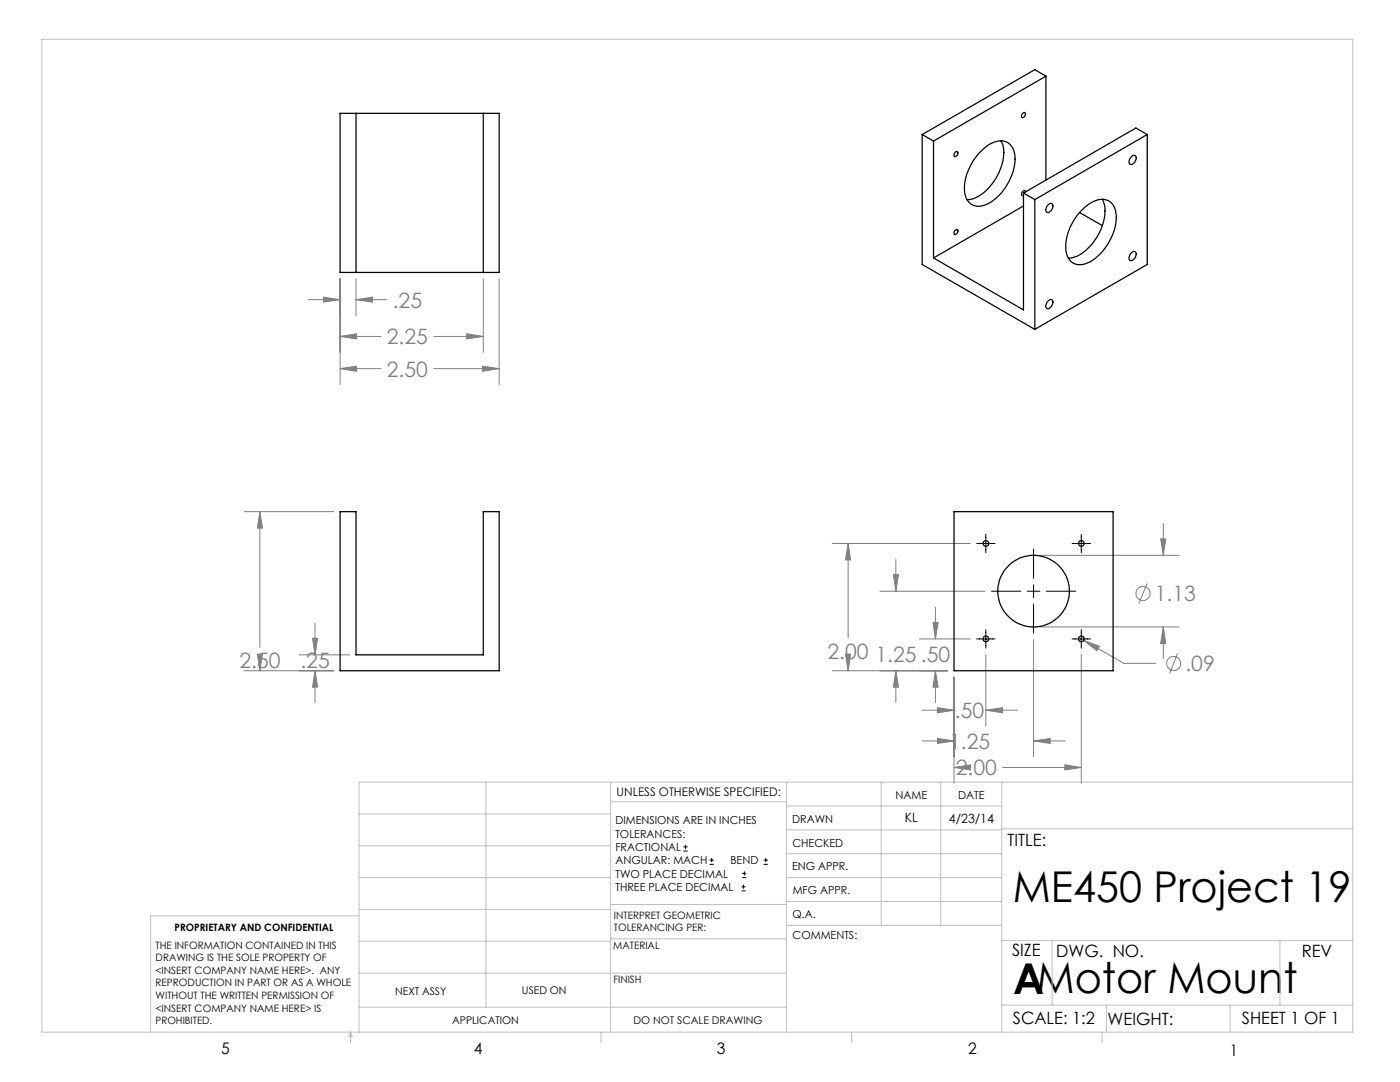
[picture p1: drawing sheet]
<svg xmlns="http://www.w3.org/2000/svg" width="279mm" height="216mm" viewBox="0 0 279 216" stroke-linecap="round" stroke-linejoin="round" font-family="sans-serif">
<g fill="none" stroke="#808080" stroke-width=".2">
<path d="M61.5 59.8h6.4M64.6 59.3l3.3 .5-3.3 .5zM67.9 55.6v21.1M71 59.8l3.3-.5v1zM71 55.6v7.4M71 59.8h6.2M96.4 55.6v14.7M99.6 55.6v21.1M67.9 67.1l3.3-.5v1zM67.9 73.6l3.3-.5v1zM67.9 67.1h8.1M67.9 73.6h8.1"/>
<path d="M86.6 67.1h9.8M86.6 73.6h13M93.1 66.6l3.3 .5-3.3 .5zM96.3 73.1l3.3 .5-3.3 .5zM48.7 102.1h17.9M51.9 102.1l.5 3.3h-1zM51.9 102.1v27.1M166.1 108.4h27.5M169.3 108.4l.5 3.3h-1.1zM169.3 108.4v18.9M175.6 118h21M178.3 114.7h1l-.5 3.3z"/>
<path d="M178.8 111.6v6.4M207.5 110.8h27.8M228.9 116.4l-1.6 4M231.6 107.5h1.1l-.5 3.3zM232.2 104.5v6.3M48.7 133.8h17.9M51.4 130.5h1l-.5 3.3zM51.9 133.8h.1M59.7 130.7h10.1M62.4 127.4h1l-.5 3.3zM62.9 133.8l.5 3.3h-1zM62.9 124.3v6.4"/>
<path d="M62.9 133.8v6.4M166.1 133.8h23M168.7 130.5h1.1l-.5 3.3zM169.3 132.3v1.5M178.8 133.8l.5 3.3h-1zM178.8 133.8v6.4M183.5 127.5h10.1M186.2 124.2h1l-.5 3.3zM186.7 133.8l.5 3.3h-1zM186.7 121.1v6.4M186.7 133.8v6.4M190.4 135.1v21.2"/>
<path d="M196.7 130.6v14.3M206.3 127.6v23.4M207.5 125.1h27.8M215.8 130.6v25.7M216.3 127.8l3.1 1.2-.5 .9zM216.3 127.8l8 4.6h6.3M232.2 125.1l.5 3.3h-1.1zM232.2 125.1v6.3M235 130.4l-1.6 4M184 141.7h6.4M184 147.8h6.4M187.1 141.2l3.3 .5-3.3 .5z"/>
<path d="M187.1 147.4l3.3 .4-3.3 .5zM190.4 153.1l3.3-.5v1zM190.4 153.1h.1M196.7 141.7l3.4-.5v1zM196.7 141.7h6.4M200.1 153.1h15.7M206.3 147.8l3.3-.4v.9zM206.3 147.8h6.3M212.5 152.6l3.3 .5-3.3 .5z"/>
<circle cx="228.1" cy="118.4" r="1.4"/>
<circle cx="234.2" cy="132.4" r="1.41"/>
</g>
<g fill="none" stroke="#000" stroke-width=".2">
<path d="M194.9 108.4h3.7M196.7 106.6v3.7M197.9 118h5.8M205 118h2.5M206.3 109.5v5.9M206.3 116.7v2.5M208.8 118h5.9M214 108.4h3.6M215.8 106.6v3.7M194.9 127.5h3.7M196.7 125.7v3.6M206.3 120.5v5.9"/>
<path d="M214 127.5h3.6M215.8 125.7v3.6M136.4 169.8h.8M136.4 169h.8M136.8 168.6v.8M141.6 172.5h.9M141.6 171.6h.9M142 171.2v.8M148 177.8h.8M148 177h.8M148.1 175.1h.8M148.1 174.3h.8"/>
<path d="M148.4 176.5v.8M148.6 173.9v.8M152.4 172.5h.8M152.4 171.6h.8M152.8 171.2v.8"/>
</g>
<g fill="none" stroke="#c0c0c0" stroke-width=".2">
<path d="M8.4 7.8h261.6v198.2h-261.6zM97 156.1v44.9M121.8 156.1v49.9M121.8 160h35.2M157 156.1v49.9M175.9 156.1v28.5M187.7 156.1v28.5M199.9 156.1v49.9M270 156.1h-198.4v49.9M71.6 175.1h50.2M71.6 168.8h50.2M71.6 162.4h50.2"/>
<path d="M157 170.4h42.9M157 165.6h42.9M157 160.8h42.9M157 175.1h42.9M157 179.9h42.9M199.9 165.4h70.1M71.6 194.2h85.4M71.6 187.8h50.2M71.6 181.5h50.2M71.6 182.7h-41.5v23.3M121.8 187.3h35.2M121.8 180.5h35.2"/>
<path d="M157 184.6h42.9M199.9 187.7h70.1M210 187.7v12.9M255.4 187.7v12.9M70 206v2.1M70 206l.3 .8h-.7zM71.6 201h85.4M119.9 206v2.1M170 206v2.1M199.9 200.6h70.1M220 206v2.1M220.8 200.6v5.4"/>
<path d="M245.5 200.6v5.4"/>
</g>
<path d="M64.6 59.3l3.3 .5-3.3 .5zM71 59.8l3.3-.5v1zM67.9 67.1l3.3-.5v1zM93.1 66.6l3.3 .5-3.3 .5zM67.9 73.6l3.3-.5v1zM96.3 73.1l3.3 .5-3.3 .5zM62.9 133.8l.5 3.3h-1zM62.4 127.4h1l-.5 3.3zM51.4 130.5h1l-.5 3.3zM51.9 102.1l.5 3.3h-1zM231.6 107.5h1.1l-.5 3.3zM232.2 125.1l.5 3.3h-1.1zM216.3 127.8l2.6 2.1 .5-.9zM186.7 133.8l.5 3.3h-1zM186.2 124.2h1l-.5 3.3zM168.7 130.5h1.1l-.5 3.3zM169.3 108.4l.5 3.3h-1.1zM178.8 133.8l.5 3.3h-1zM178.3 114.7h1l-.5 3.3zM187.1 141.2l3.3 .5-3.3 .5zM196.7 141.7l3.4-.5v1zM190.4 153.1l3.3-.5v1zM212.5 152.6l3.3 .5-3.3 .5zM187.1 147.4l3.3 .4-3.3 .5zM206.3 147.8l3.3-.4v.9z" fill="#808080"/>
<g fill="none" stroke="#000" stroke-width=".25">
<path d="M208.7 15.2l-22.4 13M208.7 15.2v20.7M208.7 15.2l-2.2-1.3-22.5 12.9M67.9 22.6h31.7v31.8h-31.7zM71 22.6v31.8M96.4 22.6v31.8M184 26.8v26l22.5 12.9M184 26.8l2.3 1.4M186.3 28.2v23.3M190.7 30.3a.31 .31 0 0 1 .4 0 .31 .31 0 0 1 0 .5 .42 .42 0 0 1-.2 .4 .42 .42 0 0 1-.5-.1zM195.5 30.4a5.5 5.5 0 0 1 4.9-2.2 3.4 3.4 0 0 1 2.2 3.9 10.7 10.7 0 0 1-6 8.8 2.84 2.84 0 0 1-4.1-2.5 10.7 10.7 0 0 1 3-8zM199.8 28.1a7.4 7.4 0 0 1-.5 6.5 9.1 9.1 0 0 1-5.7 5.2l-.6 .1"/>
<path d="M204.2 22.6a.31 .31 0 0 1 .4-.1 .31 .31 0 0 1 0 .5 .39 .39 0 0 1-.3 .5 .39 .39 0 0 1-.4-.3zM204.3 38.5l2.2 1.3M204.3 38.5v23.3l-18-10.3M204.6 38.3a.39 .39 0 0 0-.4-.3 .39 .39 0 0 0-.3 .5 .3 .3 0 0 0 0 .4 .3 .3 0 0 0 .4 .1M206.5 39.8v25.9M220 39.8a7.5 7.5 0 0 1-.7 6.9 8.9 8.9 0 0 1-5.4 4.8h-.7M225.9 31.2a.53 .53 0 0 1 .7-.1 .53 .53 0 0 1 .1 .8 1.08 1.08 0 0 1-1.2 .9 1.08 1.08 0 0 1 .4-1.6zM229 26.8l-22.5 13M229 26.8v26l-22.5 12.9M229 26.8l-2.3-1.3-22.4 13M190.6 46a.34 .34 0 0 1 .5-.2 .34 .34 0 0 1 0 .5 .44 .44 0 0 1-.2 .4 .44 .44 0 0 1-.5-.1zM204.3 41.1l-18 10.4"/>
<path d="M209.2 40.9a.53 .53 0 0 1 .7-.3 .53 .53 0 0 1 .2 .8 .97 .97 0 0 1-1.3 .9 1.07 1.07 0 0 1 .4-1.4zM215.4 42.4l4.6 2.6M215.8 42.1a5.5 5.5 0 0 1 4.9-2.2 3 3 0 0 1 2.1 3.1 10.8 10.8 0 0 1-6 9.6 2.82 2.82 0 0 1-4.1-2.6 10.7 10.7 0 0 1 3.1-7.9zM225.9 50.4a.52 .52 0 0 1 .7-.1 .52 .52 0 0 1 .1 .7 .99 .99 0 0 1-1.3 .9 1.37 1.37 0 0 1 .5-1.5zM209.2 60.1a.54 .54 0 0 1 .7-.3 .54 .54 0 0 1 .2 .8 .97 .97 0 0 1-1.3 .9 1.07 1.07 0 0 1 .4-1.4zM67.9 102.1h3.1v28.6h25.4v-28.6h3.2v31.7h-31.7zM190.4 102.1h31.7v31.7h-31.7z"/>
<circle cx="196.7" cy="108.4" r=".57"/>
<circle cx="206.3" cy="118" r="7.1"/>
<circle cx="215.8" cy="108.4" r=".57"/>
<circle cx="196.7" cy="127.5" r=".57"/>
<circle cx="215.8" cy="127.5" r=".57"/>
</g>
<g font-size="8.5">
<text x="202.1" y="179.9">ME450 Project 19</text>
<text x="202.2" y="198.3">AMotor Mount</text>
</g>
<g font-size="4.2" fill="#808080">
<text x="78.4" y="61.4">.25</text>
<text x="77.2" y="68.7">2.25</text>
<text x="77.2" y="75.1">2.50</text>
<text x="230.5" y="120">1.13</text>
<text x="165.2" y="131.4">2.00 1.25 .50</text>
<text x="47.8" y="133.3">2.50</text>
<text x="60" y="133.3">.25</text>
<text x="236.6" y="133.9">.09</text>
<text x="190.6" y="143.3">.50</text>
<text x="189.4" y="149.4">1.25</text>
<text x="190.7" y="154.7">2.00</text>
</g>
<g font-size="3.4">
<text x="201.1" y="168.8">TITLE:</text>
<text x="202" y="190.8">SIZE</text>
<text x="210.8" y="190.9">DWG. NO.</text>
<text x="259.8" y="191">REV</text>
<text x="202.1" y="204.4">SCALE: 1:2</text>
<text x="221" y="204.5">WEIGHT:</text>
<text x="247.8" y="204.4">SHEET 1 OF 1</text>
</g>
<g font-size="3.2">
<text x="44.2" y="210.4">5</text>
<text x="94.6" y="210.3">4</text>
<text x="143.1" y="210.4">3</text>
<text x="193.2" y="210.3">2</text>
<text x="245.4" y="210.6">1</text>
</g>
<g font-size="2.5">
<text x="180.6" y="164.1">KL</text>
<text x="189.4" y="164.2">4/23/14</text>
</g>
<text font-size="2.4" x="123.1" y="158.9">UNLESS OTHERWISE SPECIFIED:</text>
<g font-size="2.2">
<text x="178.7" y="159.4">NAME</text>
<text x="191.2" y="159.4">DATE</text>
<text x="122.8" y="164.5">DIMENSIONS ARE IN INCHES</text>
<text x="122.8" y="167.1">TOLERANCES:</text>
<text x="158.1" y="164.2">DRAWN</text>
<text x="122.8" y="169.8">FRACTIONAL</text>
<text x="122.8" y="172.5">ANGULAR: MACH</text>
<text x="145.8" y="172.5">BEND</text>
<text x="158.1" y="173.7">ENG APPR.</text>
<text x="158.2" y="169.1">CHECKED</text>
<text x="122.8" y="175.1">TWO PLACE DECIMAL</text>
<text x="122.8" y="177.8">THREE PLACE DECIMAL</text>
<text x="158.2" y="178.4">MFG APPR.</text>
<text x="158.2" y="183.2">Q.A.</text>
<text x="158.2" y="187.4">COMMENTS:</text>
</g>
<g font-size="2.1">
<text x="78.8" y="198.5">NEXT ASSY</text>
<text x="104.2" y="198.4">USED ON</text>
<text x="90.2" y="204.3">APPLICATION</text>
<text x="126.4" y="204.3">DO NOT SCALE DRAWING</text>
</g>
<g font-size="2">
<text x="34.8" y="185.7">PROPRIETARY AND CONFIDENTIAL</text>
<text x="122.5" y="183.3">INTERPRET GEOMETRIC</text>
<text x="122.5" y="185.9">TOLERANCING PER:</text>
<text x="31.1" y="189.3">THE INFORMATION CONTAINED IN THIS</text>
<text x="31.1" y="191.8">DRAWING IS THE SOLE PROPERTY OF</text>
<text x="122.4" y="189.4">MATERIAL</text>
<text x="31.1" y="194.3">&lt;INSERT COMPANY NAME HERE&gt;. ANY</text>
<text x="31.1" y="196.8">REPRODUCTION IN PART OR AS A WHOLE</text>
<text x="122.4" y="196.2">FINISH</text>
<text x="31.1" y="199.4">WITHOUT THE WRITTEN PERMISSION OF</text>
<text x="31.1" y="201.9">&lt;INSERT COMPANY NAME HERE&gt; IS</text>
<text x="31.1" y="204.4">PROHIBITED.</text>
</g>
</svg>
